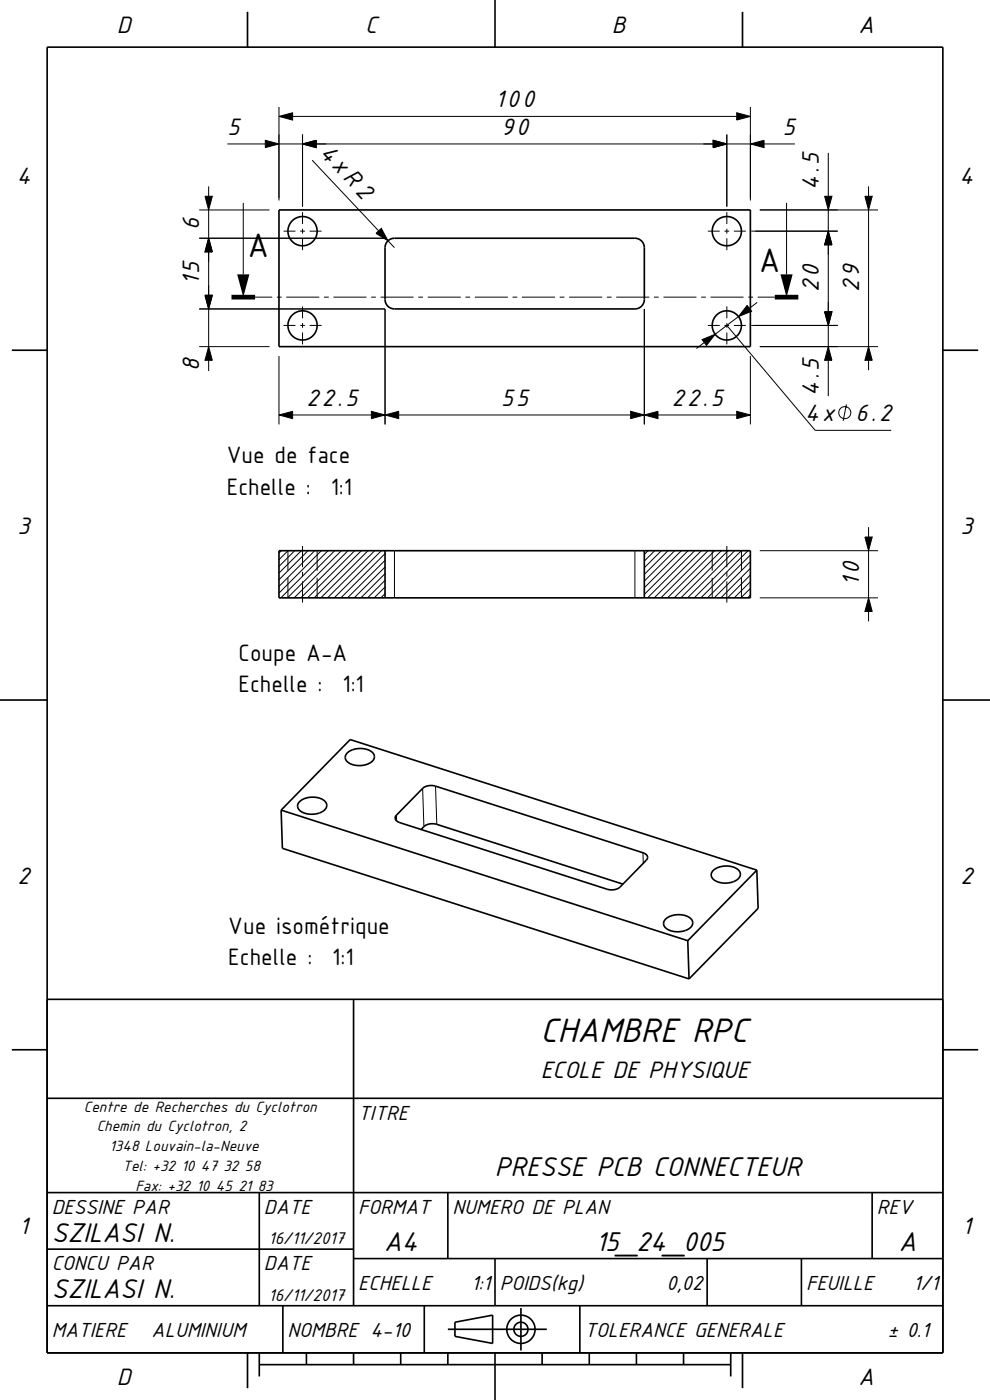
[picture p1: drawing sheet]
<svg xmlns="http://www.w3.org/2000/svg" width="210mm" height="297mm" viewBox="0 0 210 297" stroke-linecap="round" stroke-linejoin="round" font-family="sans-serif">
<g fill="none" stroke="#000" stroke-width=".21">
<path d="M44.3 39.5v2.1M48.2 30.5h8.1M56.3 29.8l2.9 .7-2.9 .8zM59.2 24.7l2.9-.8v1.6zM59.2 22.7v19.8M59.2 30.5h5M62.1 24.7h94.2M64.2 30.5l2.9-.7v1.5zM64.2 28.5v15.3M66.2 34l14.1 15M67.1 30.5h84.2M151.3 29.8l2.9 .7-2.9 .8z"/>
<path d="M154.2 28.5v15.3M154.2 30.5h5M156.3 23.9l2.9 .8-2.9 .8zM159.2 30.5l2.9-.7v1.5zM159.2 22.7v19.8M162.1 30.5h6.5M175.7 32.4v9.2M184.2 39.5v2.1M42.3 44.5h14.9M42.3 50.5h39.4M43.5 41.6h1.5l-.7 2.9zM44.3 50.5l.7 2.9h-1.5z"/>
<path d="M44.3 44.5v6M44.3 53.4v9.2M51.6 43v15.2M60.1 49h2.6M63.7 49h1M64.2 45v2.5M64.2 48.5v1M64.2 50.5v2.6M65.7 49h2.5M79.8 49.5l1.1-1.1 1.4 2.7zM82.3 51.1l1.4 1.4M150.1 49h2.6"/>
<path d="M153.7 49h1M154.2 45v2.5M154.2 48.5v1M154.2 50.5v2.6M155.7 49h2.5M159.4 49h18.3M161.2 44.5h25M166.8 43v15.2M174.9 41.6h1.6l-.8 2.9zM175.7 49l.8 2.9h-1.6zM175.7 44.5v4.5M175.7 51.9v14.2"/>
<path d="M183.5 41.6h1.5l-.8 2.9zM184.2 44.5v29M42.3 73.5h14.9M42.3 65.5h39.4v24.5M43.5 62.6h1.5l-.7 2.9zM44.3 73.5l.7 2.9h-1.5zM44.3 65.5v8M44.3 76.4v2.3M54.1 63h3.6M58.7 63h1M59.2 75.5v14.5M60.1 69h2.6"/>
<path d="M60.7 63h7M63.7 69h1M64.2 65v2.5M64.2 68.5v1M64.2 70.5v2.6M65.7 69h2.5M68.7 63h1M70.7 63h7M78.7 63h1M80.7 63h7M88.7 63h1M90.7 63h7"/>
<path d="M98.7 63h1M100.7 63h7M108.7 63h1M110.7 63h7M118.7 63h1M120.7 63h7M128.7 63h1M130.7 63h7M136.7 65.5v24.5M138.7 63h1M140.7 63h7M148.7 63h1"/>
<path d="M148.9 72l2.8-1.1-1.8 2.4zM149.4 72.7l-1.7 1.2M150.1 69h2.6M150.7 63h7M153.7 69h1M154.2 65v2.5M154.2 68.5v1M154.2 70.5v2.6M154.2 69l18.7 22.3h16.1M155.7 69h2.5M156.6 67.2l-4.9 3.7M158.5 64.8l.9 1.2-2.8 1.2z"/>
<path d="M158.7 63h1M159.2 75.5v14.5M159.4 69h18.3M160.6 64.1l-1.6 1.3M160.7 63h3.7M161.2 73.5h25M174.9 66.1h1.6l-.8 2.9zM175.7 73.5l.8 2.9h-1.6zM175.7 69v4.5M175.7 76.4v7.6M184.2 73.5l.8 2.9h-1.5zM184.2 76.4v2.1"/>
<path d="M59.2 88l2.9-.7v1.5zM62.1 88h16.7M78.8 87.3l2.9 .7-2.9 .8zM81.7 88l2.9-.7v1.5zM84.6 88h49.2M133.8 87.3l2.9 .7-2.9 .8zM136.7 88l2.9-.7v1.5zM139.6 88h16.7M156.3 87.3l2.9 .7-2.9 .8zM179.5 85.8l-.7 3.5M59.2 118.7l1.9-1.9v4.3M59.7 116.8l-.5 .5"/>
<path d="M62.5 116.8l-3.3 3.4M63.9 116.8l-4.7 4.8M64.2 115.8v4.5M65.3 116.8l-6.1 6.2M66.7 116.8l-7.5 7.6M67.3 116.8v4.3M68.2 116.8l-9 9M69.6 116.8l-10 10M71 116.8l-10 10M72.4 116.8l-10 10M73.8 116.8l-10 10M75.2 116.8l-10 10"/>
<path d="M76.6 116.8l-10 10M78.1 116.8l-10 10M79.5 116.8l-10 10M80.9 116.8l-10 10M81.7 118.9l-8 7.9M81.7 117.5l-9.4 9.3M83.7 116.8v10M134.7 116.8v10M137.5 116.8l-.8 .8M138.9 116.8l-2.2 2.2M140.3 116.8l-3.6 3.6M141.7 116.8l-5 5.1"/>
<path d="M143.1 116.8l-6.4 6.5M144.5 116.8l-7.8 7.9M145.9 116.8l-9.2 9.3M147.4 116.8l-10 10M148.8 116.8l-10 10M150.2 116.8l-10 10M151.1 116.8v4.3M151.6 116.8l-10 10M153 116.8l-10 10M154.2 115.8v4.5M154.4 116.8l-10 10M155.8 116.8l-10 10"/>
<path d="M157.3 116.8l-10 10M157.3 116.8v4.3M158.7 116.8l-10 10M159.2 119.2l-7.7 7.6M159.2 117.7l-9.1 9.1M161.2 116.8h25M183.5 113.9h1.5l-.8 2.9zM184.2 111.8v2.1M184.2 116.8v10M61.1 122.6v4.2M64.2 121.3v1M64.2 123.3v4.5"/>
<path d="M67.3 122.6v4.2M81.7 125.9l-.9 .9M81.7 124.5l-2.3 2.3M81.7 123.1l-3.7 3.7M81.7 121.7l-5.2 5.1M81.7 120.3l-6.6 6.5M151.1 122.6v4.2M154.2 121.3v1M154.2 123.3v4.5M157.3 122.6v4.2M159.2 126.2l-.6 .6M159.2 124.8l-2 2"/>
<path d="M159.2 123.4l-3.5 3.4M159.2 122l-4.9 4.8M159.2 120.6l-6.3 6.2M161.2 126.8h25M184.2 126.8l.8 2.9h-1.5zM184.2 129.7v2.1M84.1 172.9v1.3M89.7 167.3l.2 8.1M92.4 166.8l.3 8.1M136.4 180.9l.1 2.2"/>
<circle cx="179.2" cy="87.5" r="1.28"/>
</g>
<g fill="none" stroke="#000" stroke-width=".35">
<path d="M10 10h190v277h-190zM52.5 2.5v7.5M105 0v10M157.5 2.5v7.5M59.2 44.5h100v29h-100zM82.3 51.1l.6-.4 .8-.2h51a2 2 0 0 1 2 2v11a2.01 2.01 0 0 1-2 2h-51a2.01 2.01 0 0 1-2-2v-11.1l.2-.7zM2.5 74.3h7.5M200 74.3h7.5M59.2 116.8h100v10h-100zM81.7 116.8v10M136.7 116.8v10M0 148.5h10"/>
<path d="M73.7 159.7a4.2 4.2 0 0 1 5.5 .2 1.57 1.57 0 0 1-1.3 2.2 4 4 0 0 1-4.6-1v-.7zM200 148.5h10M59.6 171.9l.3 8.1 86.3 27.7M59.6 171.9l86.3 27.7M59.6 171.9l14.7-15 86.2 27.7M63.6 170a4.2 4.2 0 0 1 5.5 .3 1.58 1.58 0 0 1-1.3 2.1 4 4 0 0 1-4.6-.9v-.8zM89.3 176l1.2-1 1-.2h.9l39.7 12.8M89.7 167.3l.6-.4 .6-.2 1.5 .1 44 14.1a.94 .94 0 0 1 .9 .6 .94 .94 0 0 1-.2 1l-5.6 5.7-1 .5-1.2 .1-44.5-14.3a.94 .94 0 0 1-.9-.6 .94 .94 0 0 1 .2-1zM141.2 195a4.2 4.2 0 0 1 5.6 .2 1.58 1.58 0 0 1-1.3 2.2 4 4 0 0 1-4.6-1 1.21 1.21 0 0 1 .3-1.4zM145.9 199.6l.3 8.1M151.3 184.7a4.2 4.2 0 0 1 5.6 .2 1.58 1.58 0 0 1-1.3 2.2 4 4 0 0 1-4.6-1l-.1-.8zM160.5 184.6l.3 8.1-14.6 15"/>
<path d="M160.5 184.6l-14.6 15M10 212h190M75 212v65M2.5 222.7h7.5M10 233h190M200 222.7h7.5M10 253h190M55 253v24M95 253v14M185 253v14M10 277h190M10 265h65"/>
<path d="M60 277v10M75 267h125M90 277v10M105 267v10M110.5 277.5v9M123 277v10M150 267v10M170 267v10M52.5 287v7.5M55 289.5h100M55 287v5M65 287v2.5"/>
<path d="M75 287v2.5M85 287v2.5M95 287v2.5M95 282h21M96.5 280.5l8-1.5v6l-8-1.5zM105 287v10M115 287v2.5M125 287v2.5M135 287v2.5M145 287v2.5M155 287v5M157.5 287v7.5"/>
<circle cx="64.2" cy="49" r="3.1"/>
<circle cx="154.2" cy="49" r="3.1"/>
<circle cx="64.2" cy="69" r="3.1"/>
<circle cx="154.2" cy="69" r="3.1"/>
<circle cx="110.5" cy="282" r="3"/>
<circle cx="110.5" cy="282" r="1.5"/>
</g>
<path d="M49.1 63h5M164.4 63h5" fill="none" stroke="#000" stroke-width="1" stroke-linecap="butt"/>
<g fill="#000">
<path d="M56.3 29.8l2.9 .7-2.9 .8z" fill-rule="evenodd"/>
<path d="M59.2 24.7l2.9-.8v1.6z" fill-rule="evenodd"/>
<path d="M64.2 30.5l2.9-.7v1.5z" fill-rule="evenodd"/>
<path d="M64.2 30.5l2.9-.7v1.5z" fill-rule="evenodd"/>
<path d="M151.3 29.8l2.9 .7-2.9 .8z" fill-rule="evenodd"/>
<path d="M151.3 29.8l2.9 .7-2.9 .8z" fill-rule="evenodd"/>
<path d="M156.3 23.9l2.9 .8-2.9 .8z" fill-rule="evenodd"/>
<path d="M159.2 30.5l2.9-.7v1.5z" fill-rule="evenodd"/>
<path d="M43.5 41.6h1.5l-.7 2.9z" fill-rule="evenodd"/>
<path d="M44.3 50.5l.7 2.9h-1.5z" fill-rule="evenodd"/>
<path d="M44.3 50.5l.7 2.9h-1.5z" fill-rule="evenodd"/>
<path d="M50.3 58.2h2.6l-1.3 4.8z" fill-rule="evenodd"/>
<path d="M79.8 49.5l1.1-1.1 1.4 2.7z" fill-rule="evenodd"/>
<path d="M165.6 58.2h2.5l-1.3 4.8z" fill-rule="evenodd"/>
<path d="M174.9 41.6h1.6l-.8 2.9z" fill-rule="evenodd"/>
<path d="M175.7 49l.8 2.9h-1.6z" fill-rule="evenodd"/>
<path d="M175.7 49l.8 2.9h-1.6z" fill-rule="evenodd"/>
<path d="M183.5 41.6h1.5l-.8 2.9z" fill-rule="evenodd"/>
<path d="M43.5 62.6h1.5l-.7 2.9z" fill-rule="evenodd"/>
<path d="M43.5 62.6h1.5l-.7 2.9z" fill-rule="evenodd"/>
<path d="M44.3 73.5l.7 2.9h-1.5z" fill-rule="evenodd"/>
<path d="M148.9 72l2.8-1.1-1.8 2.4z" fill-rule="evenodd"/>
<path d="M158.5 64.8l.9 1.2-2.8 1.2z" fill-rule="evenodd"/>
<path d="M174.9 66.1h1.6l-.8 2.9z" fill-rule="evenodd"/>
<path d="M174.9 66.1h1.6l-.8 2.9z" fill-rule="evenodd"/>
<path d="M175.7 73.5l.8 2.9h-1.6z" fill-rule="evenodd"/>
<path d="M184.2 73.5l.8 2.9h-1.5z" fill-rule="evenodd"/>
<path d="M59.2 88l2.9-.7v1.5z" fill-rule="evenodd"/>
<path d="M78.8 87.3l2.9 .7-2.9 .8z" fill-rule="evenodd"/>
<path d="M81.7 88l2.9-.7v1.5z" fill-rule="evenodd"/>
<path d="M133.8 87.3l2.9 .7-2.9 .8z" fill-rule="evenodd"/>
<path d="M136.7 88l2.9-.7v1.5z" fill-rule="evenodd"/>
<path d="M156.3 87.3l2.9 .7-2.9 .8z" fill-rule="evenodd"/>
<path d="M183.5 113.9h1.5l-.8 2.9z" fill-rule="evenodd"/>
<path d="M184.2 126.8l.8 2.9h-1.5z" fill-rule="evenodd"/>
</g>
<g font-size="7.8">
<text x="52.6" y="54.5">A</text>
<text x="161.1" y="57.8">A</text>
<text x="114.7" y="221">CHAMBRE RPC</text>
</g>
<g font-size="6.2">
<text x="105" y="249.4">PRESSE PCB CONNECTEUR</text>
<text x="11" y="263.4">SZILASI N.</text>
<text x="81.5" y="265.4">A4</text>
<text x="126.3" y="265.4">15_24_005</text>
<text x="190.6" y="265.4">A</text>
<text x="11" y="275.4">SZILASI N.</text>
</g>
<text font-size="5.5" x="67.7" y="32.6" transform="rotate(47 67.7 32.6)">4x R 2</text>
<g font-size="5.4">
<text x="24.8" y="6.9">D</text>
<text x="77.5" y="6.9">C</text>
<text x="129.8" y="6.9">B</text>
<text x="182.1" y="6.9">A</text>
<text x="105" y="22.7">100</text>
<text x="48.2" y="28.5">5</text>
<text x="106.3" y="28.5">90</text>
<text x="166.1" y="28.5">5</text>
<text x="3.6" y="39.1">4</text>
<text x="173.7" y="40.4" transform="rotate(-90 173.7 40.4)">4.5</text>
<text x="203.5" y="39.1">4</text>
<text x="42.3" y="48.8" transform="rotate(-90 42.3 48.8)">6</text>
<text x="42.3" y="60.6" transform="rotate(-90 42.3 60.6)">15</text>
<text x="173.7" y="61.9" transform="rotate(-90 173.7 61.9)">20</text>
<text x="182.2" y="61.9" transform="rotate(-90 182.2 61.9)">29</text>
<text x="42.3" y="78.7" transform="rotate(-90 42.3 78.7)">8</text>
<text x="65" y="86">22.5</text>
<text x="106.3" y="86">55</text>
<text x="142.5" y="86">22.5</text>
<text x="170.8" y="89.3">4x</text>
<text x="173.7" y="84" transform="rotate(-90 173.7 84)">4.5</text>
<text x="181.5" y="89.3">6.2</text>
<text x="48.1" y="98.3">Vue de face</text>
<text x="48.1" y="105">Echelle :</text>
<text x="70.1" y="105">1:1</text>
<text x="3.7" y="113.3">3</text>
<text x="203.7" y="113.3">3</text>
<text x="182.2" y="124.4" transform="rotate(-90 182.2 124.4)">10</text>
<text x="50.6" y="140.3">Coupe A-A</text>
<text x="50.6" y="146.9">Echelle :</text>
<text x="72.6" y="146.9">1:1</text>
<text x="3.7" y="187.5">2</text>
<text x="203.7" y="187.5">2</text>
<text x="48.4" y="198.1">Vue isométrique</text>
<text x="48.4" y="204.8">Echelle :</text>
<text x="70.5" y="204.8">1:1</text>
<text x="114.7" y="228.7">ECOLE DE PHYSIQUE</text>
<text x="4.1" y="261.7">1</text>
<text x="204.1" y="261.7">1</text>
<text x="24.8" y="293.9">D</text>
<text x="182.1" y="293.9">A</text>
</g>
<g font-size="4.7">
<text x="76" y="237.5">TITRE</text>
<text x="11" y="257.5">DESSINE PAR</text>
<text x="56" y="257.5">DATE</text>
<text x="76" y="257.5">FORMAT</text>
<text x="96" y="257.5">NUMERO DE PLAN</text>
<text x="186" y="257.5">REV</text>
<text x="11" y="269.5">CONCU PAR</text>
<text x="56" y="269.5">DATE</text>
<text x="76" y="273.6">ECHELLE</text>
<text x="100" y="273.6">1:1</text>
<text x="106" y="273.6">POIDS(kg)</text>
<text x="141.4" y="273.6">0,02</text>
<text x="171" y="273.6">FEUILLE</text>
<text x="193.7" y="273.6">1/1</text>
<text x="11" y="283.7">MATIERE</text>
<text x="32.2" y="283.7">ALUMINIUM</text>
<text x="61" y="283.7">NOMBRE 4-10</text>
<text x="124" y="283.7">TOLERANCE GENERALE</text>
<text x="188.3" y="283.7">± 0.1</text>
</g>
<g font-size="3.9">
<text x="57" y="264">16/11/2017</text>
<text x="57" y="276">16/11/2017</text>
</g>
<g font-size="3.4">
<text x="17.8" y="235.8">Centre de Recherches du Cyclotron</text>
<text x="20.5" y="240">Chemin du Cyclotron, 2</text>
<text x="23.2" y="244.2">1348 Louvain-la-Neuve</text>
<text x="26" y="248.4">Tel: +32 10 47 32 58</text>
<text x="28.7" y="252.6">Fax: +32 10 45 21 83</text>
</g>
</svg>
